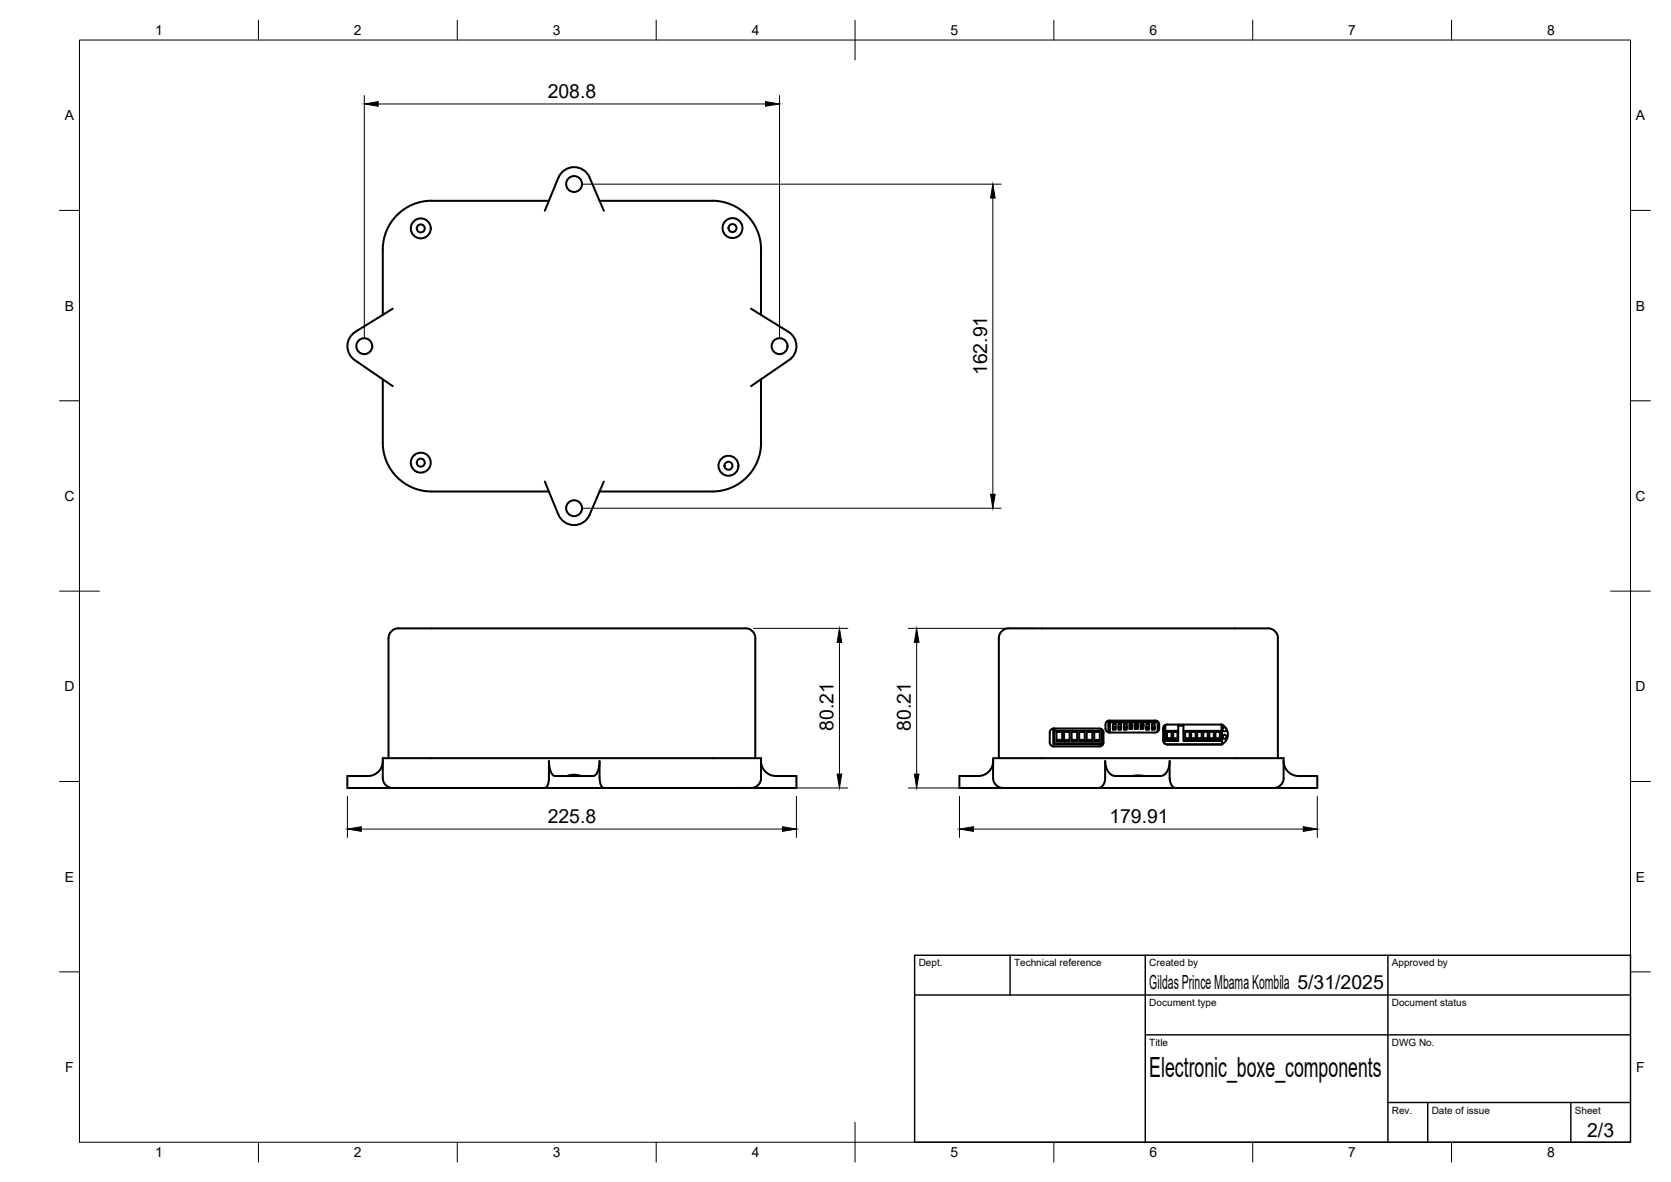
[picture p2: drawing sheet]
<svg xmlns="http://www.w3.org/2000/svg" width="420mm" height="297mm" viewBox="0 0 420 297" stroke-linecap="round" stroke-linejoin="round" font-family="sans-serif">
<!-- layer: Visible -->
<g fill="none" stroke="#000" stroke-width=".51">
<path d="M138 50.5l-29.5-.1a12.3 12.3 0 0 0-12.3 12.3v16.4M140.4 44.6l-3.4 8.4M140.4 44.6a4.2 4.2 0 0 1 3.9-2.6 4.2 4.2 0 0 1 3.9 2.6l3.6 8.4M150.7 50.5l28.4-.1a12.3 12.3 0 0 1 12.3 12.3l-.1 16.4M98.7 77.6l-9.3 5.8a4.2 4.2 0 0 0-.2 7.1l9.5 6.5M188.8 77.6l9.4 5.8M96.2 95.3v15.9a12.3 12.3 0 0 0 12.3 12.3h29.5M191.3 95.3l.1 15.9a12.3 12.3 0 0 1-12.3 12.3h-28.4M198.2 83.4a4.2 4.2 0 0 1 .2 7.1l-9.6 6.5M137 121l3.4 8.3M140.4 129.3a4.2 4.2 0 0 0 3.9 2.7 4.2 4.2 0 0 0 3.9-2.6M151.8 121l-3.6 8.4"/>
<path d="M187.4 157.9h-86.2a2.8 2.8 0 0 0-3.5 2.5v30.1M187.4 157.9a2.51 2.51 0 0 1 2.5 2.5v30.1M321.3 160.4v30.1M321.3 160.4a2.81 2.81 0 0 0-3.5-2.5h-63.2a2.8 2.8 0 0 0-3.5 2.5v30.1M92.5 195h-5.2v3h11.4M96.3 191.3a3.8 3.8 0 0 1-3.8 3.7M98.7 198h38.3M98.8 198a2.51 2.51 0 0 1-2.6-2.5v-5h95.1v5a2.47 2.47 0 0 1-2.4 2.5M137 198h51.8M137 198a2.36 2.36 0 0 0 1-2.5v-4.2l.2 1.6a2.45 2.45 0 0 0 1.4 2.1h8.4a1.78 1.78 0 0 0 2.4-1.4l.3-2.3v4.2l.2 1.3a1.37 1.37 0 0 0 .9 1.2M142.4 195a6.1 6.1 0 0 1 3.9 0M185 198h1.5"/>
<path d="M191.3 191.3a3.8 3.8 0 0 0 3.8 3.7h5.2v3h-11.5M249.7 191.3a3.8 3.8 0 0 1-3.7 3.7h-4.8v3h11M252.2 198h24M263.9 184.1v2.5a1.01 1.01 0 0 0 1 1h11.6a1.01 1.01 0 0 0 1-1v-2.5M263.9 184.1a1.01 1.01 0 0 1 1-1h11.6a1.01 1.01 0 0 1 1 1M264.8 183.1v4h12.5M265.1 183.1l.1 3.7M265.1 183.6h12M265.2 186.8h11.8M265.6 183.9h1.5v2.4h-1.5zM265.6 185.9h1.5M267.5 183.9h1.4v2.4h-1.4z"/>
<path d="M267.5 185.9h1.4M269.5 183.9h1.3v2.4h-1.3zM269.5 185.9h1.3M271.4 183.9h1.4v2.4h-1.4zM271.4 185.9h1.4M273.2 183.9h1.5v2.4h-1.5zM273.2 185.9h1.5M275.1 183.9h1.4v2.4h-1.4zM275.1 185.9h1.4M276.2 198h44.1M277.1 183.3l-.1 3.5M277.3 183.7v3.3"/>
<path d="M278 182.1v1a1.01 1.01 0 0 0 1 1M278.4 181.3h12.6M279 181.1h11.4M279 184.1h11.4M279 181.1a1.01 1.01 0 0 0-1 1M279.8 182.6h.7v.4h-.7zM279.8 183v.4h.7v-.4M279.8 183.2v-1.3h.7v1.3M281.3 182.6h.6v.4h-.6zM281.3 183v.4h.6v-.4M281.3 183.2l-.1-1.3h.7v1.3M282.7 182.6h.6v.4h-.6z"/>
<path d="M282.7 183v.4h.6v-.4M282.7 183.2l-.1-1.3h.7v1.3M284 181.9h.7v1.3h-.7zM284 182.4h.1M284 182.8h.7M284.1 182h.6v.4h-.6zM284.4 195l1.6-.1 2 .1M284.7 182.4h.1M285.4 181.9h.7v1.3h-.7zM285.4 182.4h.1M285.4 182.8h.7M285.5 182h.6v.4h-.6z"/>
<path d="M286.1 182.4h.1M286.8 181.9h.7v1.3h-.7zM286.8 182.4h.1M286.8 182.8h.7M286.9 182h.6v.4h-.6zM287.5 182.4h.1M288.2 182.6h.7v.4h-.7zM288.2 183v.4h.7v-.4M288.2 183.2v-1.3h.7v1.3M288.9 183.2h.1M289.7 182.6h.6v.4h-.6zM289.7 183v.4h.6v-.4"/>
<path d="M289.7 183.2l-.1-1.3h.7v1.3M290.5 181.1a1.01 1.01 0 0 1 1 1M291 181.3h-12.3v2.8M291.1 183.9v-2.4h-12v2.6M291.4 181.7v1.8M291.5 182.1v1a1.01 1.01 0 0 1-1 1M293 182.4h-.2v4.4M293 182.2v3.9M293 183.7h3.2M293.5 183.9h1.1v1.9h-1.1zM293.5 185.5h1.1M293.5 182.1h13.7"/>
<path d="M293.5 182.1a1.01 1.01 0 0 0-1 1v3a1.01 1.01 0 0 0 1 1M294.1 191.3v4.2M294.1 195.5a2.21 2.21 0 0 0 1.5 2.5M294.1 191.3a3.8 3.8 0 0 1-1.8 3.6l-9.2 .1a6.3 6.3 0 0 1-3.6-.3 4.1 4.1 0 0 1-1.6-3.4v4.2a2.19 2.19 0 0 1-1.7 2.5M295 183.9h1.1v1.9h-1.1zM295 185.5h1.1M296.2 182.1v4.1l-3.2-.1M296.2 182.4h1.4M297.6 182.1v4.1l9.6-.1M297.6 183.7h9.6M298 183.9h1.1v1.9h-1.1zM298 185.5h1.1"/>
<path d="M299.5 183.9h1.1v1.9h-1.1zM299.5 185.5h1.1M301 183.9h1.2v1.9h-1.2zM301 185.5h1.2M302.6 183.9h1.1v1.9h-1.1zM302.6 185.5h1.1M304.1 183.9h1.1v1.9h-1.1zM304.1 185.5h1.1M305.6 183.9h1.1v1.9h-1.1zM305.6 185.5h1.1M307.1 182.1v4M307.1 182.4h.6"/>
<path d="M307.2 182.1a2.83 2.83 0 0 1 0 5M307.3 182.4l-.1 4.7h-13.9M308.2 182.9a.5 .5 0 0 0-.8 .2 .5 .5 0 0 0 .4 .7 .5 .5 0 0 0 .6-.5M322.7 191.3a3.8 3.8 0 0 0 3.8 3.7h4.7v3h-10.9M322.7 195.5v-5h-73v5a2.51 2.51 0 0 0 2.5 2.5M322.8 195.5a2.51 2.51 0 0 1-2.5 2.5"/>
<circle cx="105.8" cy="57.4" r="2.51"/>
<circle cx="105.8" cy="57.4" r="1.01"/>
<circle cx="144.3" cy="46.2" r="2"/>
<circle cx="184.2" cy="57.3" r="1.01"/>
<circle cx="184.2" cy="57.3" r="2.5"/>
<circle cx="91.6" cy="87" r="2"/>
<circle cx="196" cy="87" r="2"/>
<circle cx="105.8" cy="116.3" r="1.01"/>
<circle cx="105.8" cy="116.3" r="2.51"/>
<circle cx="183.2" cy="117" r="2.51"/>
<circle cx="183.2" cy="117" r="1.01"/>
<circle cx="144.3" cy="127.7" r="2"/>
<circle cx="307.9" cy="185.2" r=".5"/>
</g>
<!-- layer: BORDER -->
<g fill="none" stroke="#000" stroke-width=".25">
<path d="M20 10.1h390v276.9h-390zM65 5.1v5M115 5.1v5M165 5.1v5M215 5.1v10M265 5.1v5M315 5.1v5M365 5.1v5M15 52.9h5M410 52.9h5M15 100.7h5M410 100.7h5"/>
<path d="M15 148.6h10M405 148.6h10M15 196.4h5M410 196.4h5M15 244.2h5M410 244.2h5M65 287v5M115 287v5M165 287v5M215 282.1v9.9M265 287v5M315 287v5"/>
<path d="M365 287v5"/>
</g>
<!-- layer: TITLEBLOCK -->
<path d="M230 240.1h180v46.9h-180zM230 250h180M254 240.1v9.9M288 240.1v46.9M349 240.1v46.9M288 260.1h122M349 277.1h61M359 277.1v9.9M395 277.1v9.9" fill="none" stroke="#000" stroke-width=".36"/>
<!-- layer: FD_Dimensions -->
<g fill="none" stroke="#000" stroke-width=".25">
<path d="M91.6 24v60.9M95.1 26.1h97.4M196 24v60.9M146.4 46.3h105.3M249.6 49.8v74.4M146.4 127.7h105.3M189.5 157.9h23.7M228.4 157.9h31.5M211.1 161.4v33.1M230.5 161.4v33.1M187.1 198h26.1M228.4 198h31.5"/>
<path d="M87.4 200.1v10.3M90.8 208.4h105.9M200.3 200.1v10.3M241.3 200.1v10.3M244.8 208.4h82.9M331.2 200.1v10.3"/>
</g>
<path d="M91.6 26.1l3.5-.6v1.2zM192.5 25.5l3.5 .6-3.5 .6zM249.6 46.3l.6 3.5h-1.1zM249.1 124.2h1.1l-.6 3.5zM211.1 157.9l.5 3.5h-1.1zM230.5 157.9l.6 3.5h-1.2zM210.5 194.5h1.1l-.5 3.5zM229.9 194.5h1.2l-.6 3.5zM87.4 208.4l3.4-.6v1.1zM196.7 207.8l3.6 .6-3.6 .5zM241.3 208.4l3.5-.6v1.1zM327.7 207.8l3.5 .6-3.5 .5z" fill="#000" stroke="#000" stroke-width=".25"/>
<text font-size="7" x="289" y="270.6">Electronic_boxe_components</text>
<g font-size="4.9">
<text x="137.7" y="24.7">208.8</text>
<text x="248.2" y="94.3" transform="rotate(-90 248.2 94.3)">162.91</text>
<text x="209.6" y="183.7" transform="rotate(-90 209.6 183.7)">80.21</text>
<text x="229" y="183.7" transform="rotate(-90 229 183.7)">80.21</text>
<text x="137.7" y="206.9">225.8</text>
<text x="278.9" y="206.9">179.91</text>
<text x="289" y="248.5">Gildas Prince Mbama Kombila 5/31/2025</text>
<text x="399.1" y="285.7">2/3</text>
</g>
<g font-size="3.5">
<text x="39" y="8.8">1</text>
<text x="89" y="8.8">2</text>
<text x="139" y="8.8">3</text>
<text x="189" y="8.8">4</text>
<text x="239" y="8.8">5</text>
<text x="289" y="8.8">6</text>
<text x="339" y="8.8">7</text>
<text x="389" y="8.8">8</text>
<text x="16.3" y="30.2">A</text>
<text x="411.3" y="30.2">A</text>
<text x="16.3" y="78">B</text>
<text x="411.3" y="78">B</text>
<text x="16.2" y="125.9">C</text>
<text x="411.2" y="125.9">C</text>
<text x="16.2" y="173.7">D</text>
<text x="411.2" y="173.7">D</text>
<text x="16.3" y="221.6">E</text>
<text x="411.3" y="221.6">E</text>
<text x="16.4" y="269.4">F</text>
<text x="411.4" y="269.4">F</text>
<text x="39" y="290.8">1</text>
<text x="89" y="290.8">2</text>
<text x="139" y="290.8">3</text>
<text x="189" y="290.8">4</text>
<text x="239" y="290.8">5</text>
<text x="289" y="290.8">6</text>
<text x="339" y="290.8">7</text>
<text x="389" y="290.8">8</text>
</g>
<g font-size="2.5">
<text x="231" y="242.9">Dept.</text>
<text x="255" y="242.9">Technical reference</text>
<text x="289" y="242.9">Created by</text>
<text x="350" y="242.9">Approved by</text>
<text x="289" y="252.8">Document type</text>
<text x="350" y="252.8">Document status</text>
<text x="289" y="262.9">Title</text>
<text x="350" y="262.9">DWG No.</text>
<text x="350" y="279.9">Rev.</text>
<text x="360" y="279.9">Date of issue</text>
<text x="396" y="279.9">Sheet</text>
</g>
</svg>
